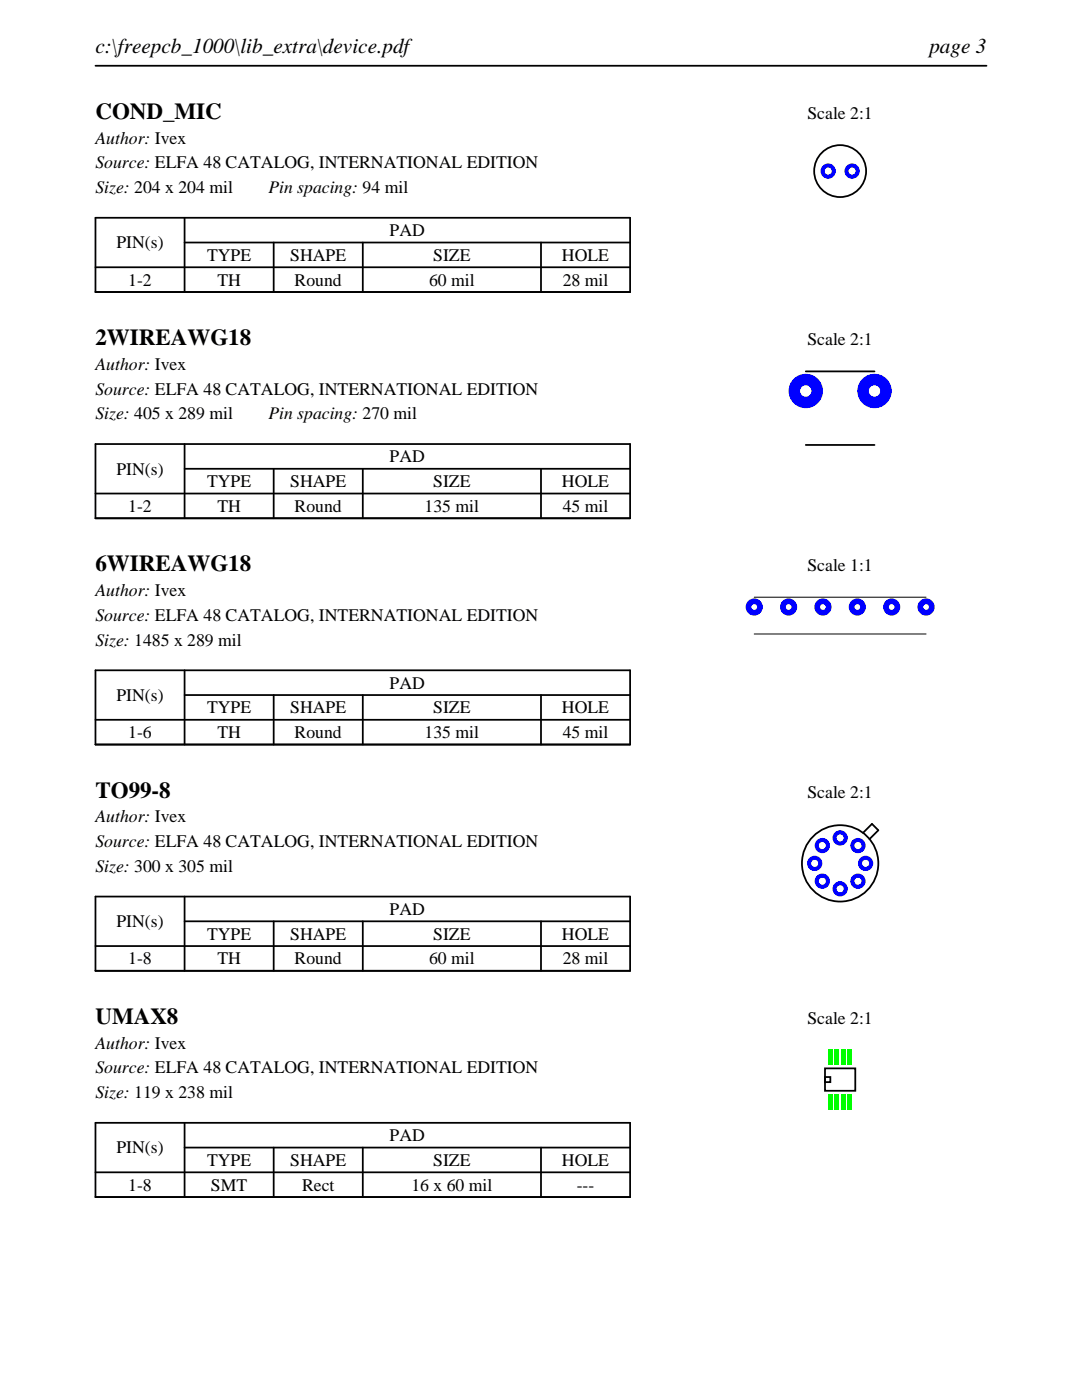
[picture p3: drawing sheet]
<svg xmlns="http://www.w3.org/2000/svg" width="216mm" height="279mm" viewBox="0 0 216 279" stroke-linecap="round" stroke-linejoin="round" font-family="sans-serif">
<path d="M19 13.1h177.8M19 43.5h106.7v14.8h-106.7zM19 53.3h106.7M36.8 48.4h88.9M36.8 43.5v14.8M54.6 48.4v9.9M72.4 48.4v9.9M107.9 48.4v9.9" fill="none" stroke="#000" stroke-width=".35"/>
<circle cx="167.6" cy="34.1" r="5.2" fill="none" stroke="#000" stroke-width=".36"/>
<g fill="#00f">
<path d="M163.7 34.1a1.55 1.55 0 0 0 3.1 0 1.55 1.55 0 0 0-3.1 0zM164.5 34.1a.75 .75 0 0 1 1.5 0 .75 .75 0 0 1-1.5 0z"/>
<path d="M168.5 34.1a1.55 1.55 0 0 0 3.1 0 1.55 1.55 0 0 0-3.1 0zM169.3 34.1a.71 .71 0 0 1 1.4 0 .71 .71 0 0 1-1.4 0z"/>
</g>
<path d="M19 88.6h106.7v14.8h-106.7zM19 98.5h106.7M36.8 93.6h88.9M36.8 88.6v14.8M54.6 93.6v9.8M72.4 93.6v9.8M107.9 93.6v9.8" fill="none" stroke="#000" stroke-width=".35"/>
<path d="M160.8 74.1h13.7zM160.8 88.8h13.7z" fill="none" stroke="#000" stroke-width=".36"/>
<g fill="#00f">
<path d="M157.4 78a3.4 3.4 0 0 0 6.8 0 3.4 3.4 0 0 0-6.8 0zM159.6 78a1.15 1.15 0 0 1 2.3 0 1.15 1.15 0 0 1-2.3 0z"/>
<path d="M171.1 78a3.4 3.4 0 0 0 6.8 0 3.4 3.4 0 0 0-6.8 0zM173.4 78a1.14 1.14 0 0 1 2.2 0 1.14 1.14 0 0 1-2.2 0z"/>
</g>
<path d="M19 133.8h106.7v14.8h-106.7zM36.8 138.7h88.9M36.8 133.8v14.8M54.6 138.7v9.9M72.4 138.7v9.9M107.9 138.7v9.9M19 143.7h106.7" fill="none" stroke="#000" stroke-width=".35"/>
<path d="M150.5 119.2h34.3zM150.5 126.5h34.3z" fill="none" stroke="#000" stroke-width=".2"/>
<g fill="#00f">
<path d="M148.8 121.1a1.71 1.71 0 0 0 3.4 0 1.71 1.71 0 0 0-3.4 0zM149.9 121.1a.6 .6 0 0 1 1.2 0 .6 .6 0 0 1-1.2 0z"/>
<path d="M155.6 121.1a1.75 1.75 0 0 0 3.5 0 1.75 1.75 0 0 0-3.5 0zM156.8 121.1a.57 .57 0 0 1 1.1 0 .57 .57 0 0 1-1.1 0z"/>
<path d="M162.5 121.1a1.71 1.71 0 0 0 3.4 0 1.71 1.71 0 0 0-3.4 0zM163.6 121.1a.6 .6 0 0 1 1.2 0 .6 .6 0 0 1-1.2 0z"/>
<path d="M169.4 121.1a1.71 1.71 0 0 0 3.4 0 1.71 1.71 0 0 0-3.4 0zM170.5 121.1a.57 .57 0 0 1 1.1 0 .57 .57 0 0 1-1.1 0z"/>
<path d="M176.2 121.1a1.71 1.71 0 0 0 3.4 0 1.71 1.71 0 0 0-3.4 0zM177.4 121.1a.57 .57 0 0 1 1.1 0 .57 .57 0 0 1-1.1 0z"/>
<path d="M183.1 121.1a1.71 1.71 0 0 0 3.4 0 1.71 1.71 0 0 0-3.4 0zM184.2 121.1a.6 .6 0 0 1 1.2 0 .6 .6 0 0 1-1.2 0z"/>
</g>
<path d="M19 178.9h106.7v14.8h-106.7zM36.8 178.9v14.8M19 188.8h106.7M36.8 183.9h88.9M54.6 183.9v9.8M72.4 183.9v9.8M107.9 183.9v9.8" fill="none" stroke="#000" stroke-width=".35"/>
<g fill="none" stroke="#000" stroke-width=".36">
<path d="M172.2 166.2l1.8-1.8zM174 164.4l1.3 1.3zM175.3 165.7l-1.8 1.8z"/>
<circle cx="167.6" cy="172.3" r="7.6"/>
</g>
<g fill="#00f">
<path d="M166.1 167.2a1.55 1.55 0 0 0 3.1 0 1.55 1.55 0 0 0-3.1 0zM166.9 167.2a.75 .75 0 0 1 1.5 0 .75 .75 0 0 1-1.5 0z"/>
<path d="M162.6 168.7a1.52 1.52 0 0 0 3 0 1.52 1.52 0 0 0-3 0zM163.4 168.7a.71 .71 0 0 1 1.4 0 .71 .71 0 0 1-1.4 0z"/>
<path d="M161 172.3a1.55 1.55 0 0 0 3.1 0 1.55 1.55 0 0 0-3.1 0zM161.8 172.3a.75 .75 0 0 1 1.5 0 .75 .75 0 0 1-1.5 0z"/>
<path d="M162.6 175.9a1.52 1.52 0 0 0 3 0 1.52 1.52 0 0 0-3 0zM163.4 175.9a.71 .71 0 0 1 1.4 0 .71 .71 0 0 1-1.4 0z"/>
<path d="M166.1 177.4a1.55 1.55 0 0 0 3.1 0 1.55 1.55 0 0 0-3.1 0zM166.9 177.4a.75 .75 0 0 1 1.5 0 .75 .75 0 0 1-1.5 0z"/>
<path d="M169.7 175.9a1.52 1.52 0 0 0 3 0 1.52 1.52 0 0 0-3 0zM170.5 175.9a.71 .71 0 0 1 1.4 0 .71 .71 0 0 1-1.4 0z"/>
<path d="M171.2 172.3a1.52 1.52 0 0 0 3 0 1.52 1.52 0 0 0-3 0zM172 172.3a.71 .71 0 0 1 1.4 0 .71 .71 0 0 1-1.4 0z"/>
<path d="M169.7 168.7a1.52 1.52 0 0 0 3 0 1.52 1.52 0 0 0-3 0zM170.5 168.7a.71 .71 0 0 1 1.4 0 .71 .71 0 0 1-1.4 0z"/>
</g>
<path d="M19 224.1h106.7v14.8h-106.7zM19 234h106.7M36.8 229h88.9M36.8 224.1v14.8M54.6 229v9.9M72.4 229v9.9M107.9 229v9.9" fill="none" stroke="#000" stroke-width=".35"/>
<path d="M164.6 213.2h6.1v4.5h-6.1zM164.6 214.9h1.1v1.1h-1.1z" fill="none" stroke="#000" stroke-width=".36"/>
<g fill="#0f0">
<path d="M165.3 218.5h.8v3h-.8z"/>
<path d="M166.5 218.5h.9v3h-.9z"/>
<path d="M167.9 218.5h.8v3h-.8z"/>
<path d="M169.1 218.5h.9v3h-.9z"/>
<path d="M169.1 209.4h.9v3.1h-.9z"/>
<path d="M167.9 209.4h.8v3.1h-.8z"/>
<path d="M166.5 209.4h.9v3.1h-.9z"/>
<path d="M165.3 209.4h.8v3.1h-.8z"/>
</g>
<g font-size="4.6">
<text x="19" y="23.7">COND_MIC</text>
<text x="19" y="68.9">2WIREAWG18</text>
<text x="19" y="114">6WIREAWG18</text>
<text x="19" y="159.2">TO99-8</text>
<text x="19" y="204.3">UMAX8</text>
</g>
<g font-size="4.2">
<text x="19" y="10.6">c:\freepcb_1000\lib_extra\device.pdf</text>
<text x="185.4" y="10.6">page 3</text>
</g>
<g font-size="3.5">
<text x="161.1" y="23.7">Scale 2:1</text>
<text x="19" y="28.6">Author: Ivex</text>
<text x="19" y="33.6">Source: ELFA 48 CATALOG, INTERNATIONAL EDITION</text>
<text x="19" y="38.5">Size: 204 x 204 mil</text>
<text x="53.5" y="38.5">Pin spacing: 94 mil</text>
<text x="77.8" y="47.1">PAD</text>
<text x="23.2" y="49.6">PIN(s)</text>
<text x="41.3" y="52.1">TYPE</text>
<text x="57.9" y="52.1">SHAPE</text>
<text x="86.4" y="52.1">SIZE</text>
<text x="112.1" y="52.1">HOLE</text>
<text x="25.6" y="57">1-2</text>
<text x="43.4" y="57">TH</text>
<text x="58.8" y="57">Round</text>
<text x="85.6" y="57">60 mil</text>
<text x="112.3" y="57">28 mil</text>
<text x="161.1" y="68.9">Scale 2:1</text>
<text x="19" y="73.8">Author: Ivex</text>
<text x="19" y="78.7">Source: ELFA 48 CATALOG, INTERNATIONAL EDITION</text>
<text x="19" y="83.7">Size: 405 x 289 mil</text>
<text x="53.5" y="83.7">Pin spacing: 270 mil</text>
<text x="23.2" y="94.7">PIN(s)</text>
<text x="77.8" y="92.3">PAD</text>
<text x="41.3" y="97.2">TYPE</text>
<text x="57.9" y="97.2">SHAPE</text>
<text x="86.4" y="97.2">SIZE</text>
<text x="112.1" y="97.2">HOLE</text>
<text x="25.6" y="102.2">1-2</text>
<text x="43.4" y="102.2">TH</text>
<text x="58.8" y="102.2">Round</text>
<text x="84.7" y="102.2">135 mil</text>
<text x="112.3" y="102.2">45 mil</text>
<text x="19" y="119">Author: Ivex</text>
<text x="161.1" y="114">Scale 1:1</text>
<text x="19" y="123.9">Source: ELFA 48 CATALOG, INTERNATIONAL EDITION</text>
<text x="19" y="128.8">Size: 1485 x 289 mil</text>
<text x="77.8" y="137.4">PAD</text>
<text x="23.2" y="139.9">PIN(s)</text>
<text x="41.3" y="142.4">TYPE</text>
<text x="57.9" y="142.4">SHAPE</text>
<text x="86.4" y="142.4">SIZE</text>
<text x="112.1" y="142.4">HOLE</text>
<text x="25.6" y="147.3">1-6</text>
<text x="43.4" y="147.3">TH</text>
<text x="58.8" y="147.3">Round</text>
<text x="84.7" y="147.3">135 mil</text>
<text x="112.3" y="147.3">45 mil</text>
<text x="161.1" y="159.2">Scale 2:1</text>
<text x="19" y="164.1">Author: Ivex</text>
<text x="19" y="169.1">Source: ELFA 48 CATALOG, INTERNATIONAL EDITION</text>
<text x="19" y="174">Size: 300 x 305 mil</text>
<text x="23.2" y="185">PIN(s)</text>
<text x="77.8" y="182.6">PAD</text>
<text x="41.3" y="187.5">TYPE</text>
<text x="57.9" y="187.5">SHAPE</text>
<text x="86.4" y="187.5">SIZE</text>
<text x="112.1" y="187.5">HOLE</text>
<text x="25.6" y="192.5">1-8</text>
<text x="43.4" y="192.5">TH</text>
<text x="58.8" y="192.5">Round</text>
<text x="85.6" y="192.5">60 mil</text>
<text x="112.3" y="192.5">28 mil</text>
<text x="19" y="209.3">Author: Ivex</text>
<text x="161.1" y="204.3">Scale 2:1</text>
<text x="19" y="214.2">Source: ELFA 48 CATALOG, INTERNATIONAL EDITION</text>
<text x="19" y="219.1">Size: 119 x 238 mil</text>
<text x="77.8" y="227.8">PAD</text>
<text x="23.2" y="230.2">PIN(s)</text>
<text x="41.3" y="232.7">TYPE</text>
<text x="57.9" y="232.7">SHAPE</text>
<text x="86.4" y="232.7">SIZE</text>
<text x="112.1" y="232.7">HOLE</text>
<text x="25.6" y="237.6">1-8</text>
<text x="42.1" y="237.6">SMT</text>
<text x="60.3" y="237.6">Rect</text>
<text x="82.1" y="237.6">16 x 60 mil</text>
<text x="115.1" y="237.6">---</text>
</g>
</svg>
